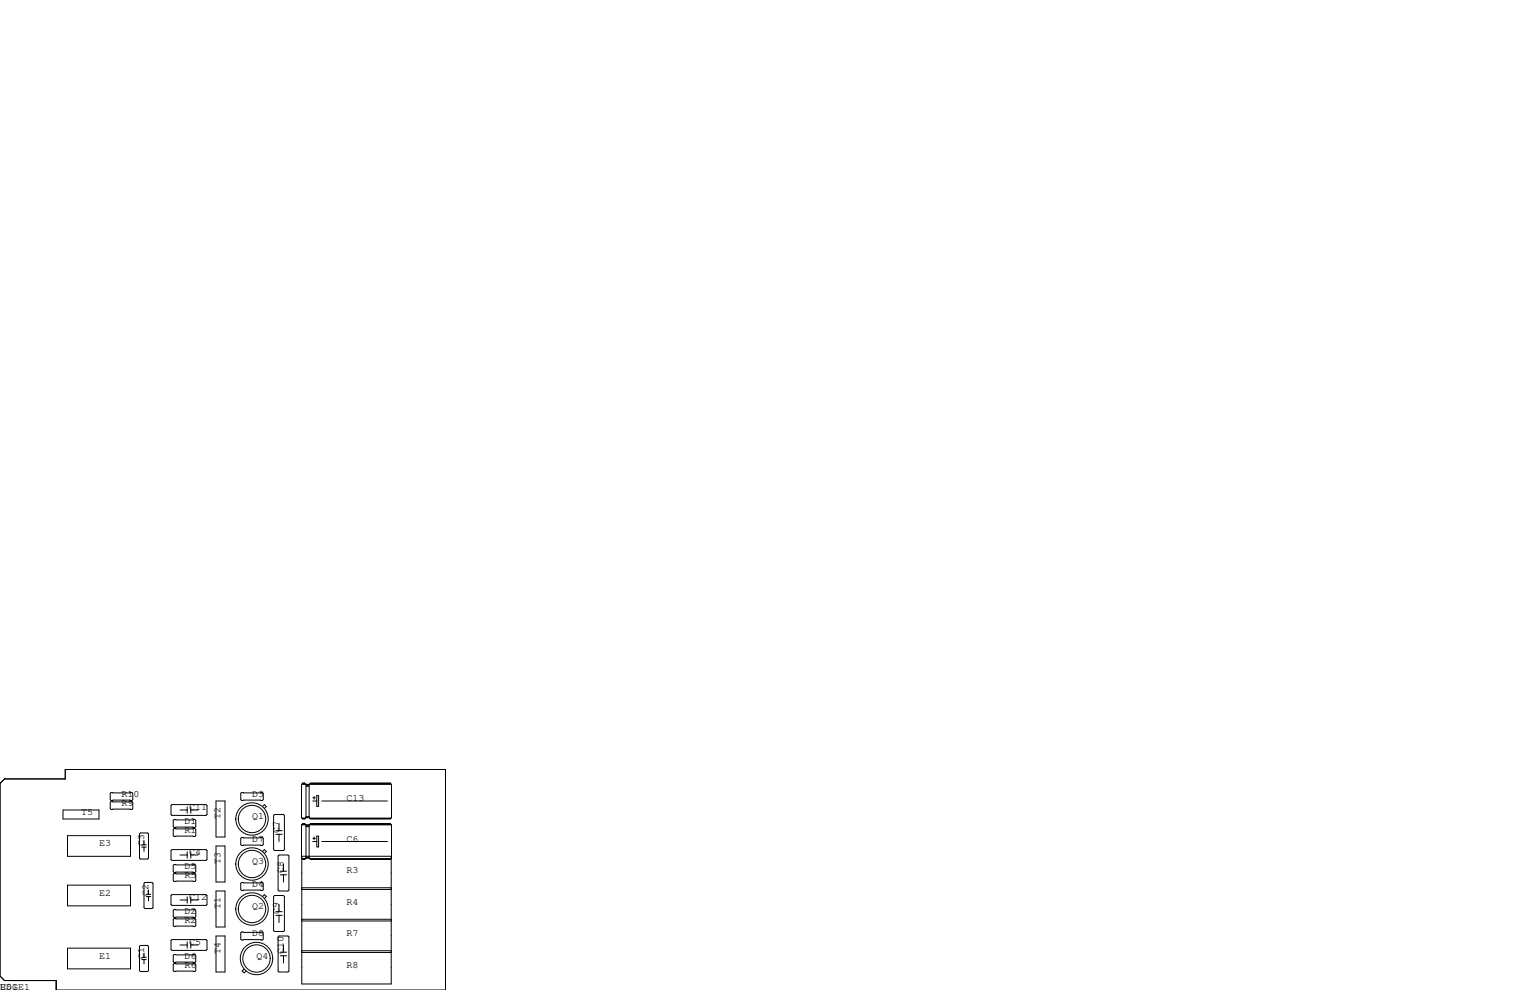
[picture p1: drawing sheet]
<svg xmlns="http://www.w3.org/2000/svg" width="432mm" height="279mm" viewBox="0 0 432 279" stroke-linecap="round" stroke-linejoin="round" font-family="sans-serif">
<g fill="none" stroke="#000" stroke-width=".28">
<path d="M0 221.1l1.3-1.3h17.1v-2.6h107.3v62.2h-109.8v-2.7h-14.6l-1.3-1.2zM17.8 228.6h10.1v2.5h-10.1zM19.1 235.8h17.7v5.9h-17.7zM31.4 223.6h5.8l.3 .3v1.8l-.3 .2h-5.8l-.3-.2v-1.8zM31.4 226.2h5.8l.3 .2v1.8l-.3 .3h-5.8l-.3-.3v-1.8zM39.6 235.1h2.1l.2 .2v6.9l-.2 .2h-2.1l-.2-.2v-6.9zM40 239.1h1.3M40 238.4h1.3M40.6 237.2v1.2M40.6 239.1v1.2M48.5 227.1h9.7l.2 .2v2.6l-.2 .2h-9.7l-.2-.2v-2.6zM48.5 239.8h9.7l.2 .2v2.6l-.2 .2h-9.7l-.2-.2v-2.6z"/>
<path d="M49.1 231.3h5.9l.2 .2v1.8l-.2 .3h-5.9l-.2-.3v-1.8zM49.1 233.8h5.9l.2 .3v1.7l-.2 .3h-5.9l-.2-.3v-1.7zM50.8 228.6h2M52.8 227.7v1.8M53.8 228.6h2.1M53.8 227.7v1.8M61 226.1h2.5v10.1h-2.5zM61 238.8h2.5v10.1h-2.5zM68.2 223.6h5.8l.3 .3v1.8l-.3 .2h-5.8l-.3-.2v-1.8zM68.2 236.3h5.8l.3 .3v1.8l-.3 .2h-5.8l-.3-.2v-1.8zM74.1 227.6l.5-.5 .6 .5-.6 .5M77.2 230.1l.3-.2h2.5l.3 .2v9.7l-.3 .2h-2.5l-.3-.2z"/>
<path d="M77.9 235.5h1.7M77.9 234.4h1.7M78.7 232.4v2M78.7 235.5v2M85.1 221.4l.4-.4h.5l.4 .4v9.4M85.1 221.4v9.4l.4 .3h.5l.4-.3M85.1 232.8v9.4l.4 .4h.5l.4-.4M85.1 221.4h25.4M85.1 232.8l.4-.4h.5l.4 .4v9.4M85.1 232.8h25.4M85.2 230.9h1M85.3 221.2h.8"/>
<path d="M85.3 232.7h.8M85.5 221.1h.5M85.5 231h.5M85.5 232.5h.5M86.4 221.9h.8M86.4 230.8h.8M86.4 230.5h.8M86.4 233.3h.8M86.5 221.5h.6M86.5 221.7h.6M86.5 230.6h.6M86.5 232.9h.6"/>
<path d="M86.5 233.2h.6M87.4 230.9h23M87.5 221.2h22.7M87.5 232.7h22.7M87.6 221.1h22.5M87.6 231h22.5M87.6 232.5h22.5M88.3 226.1h1.1M88.3 225.2h.7M88.3 236.6h.7M88.3 237.5h1.1M88.6 224.8v.8"/>
<path d="M88.6 236.2v.8M89.4 236h.5v3h-.5zM89.4 224.5h.5v3.1h-.5zM90.8 226.1h18.5M90.8 237.5h18.5M110.5 221.4v9.4l-.4 .3h-22.5l-.4-.3M110.5 232.8v9.4l-.4 .4h-22.5l-.4-.4M110.5 221.4l-.4-.4h-22.5l-.4 .4v9.4M110.5 232.8l-.4-.4h-22.5l-.4 .4v9.4M19.1 249.8h17.7v5.9h-17.7zM40.6 249.3l.3-.3h2l.3 .3v6.9l-.3 .2h-2l-.3-.2zM41.3 253h1.2"/>
<path d="M41.3 252.4h1.2M41.9 251.2v1.2M41.9 253v1.3M48.3 252.7l.2-.2h9.7l.2 .2v2.6l-.2 .2h-9.7l-.2-.2zM48.9 246.8l.2-.3h5.9l.2 .3v1.7l-.2 .3h-5.9l-.2-.3zM48.9 256.9l.2-.2h5.9l.2 .2v1.8l-.2 .3h-5.9l-.2-.3zM48.9 259.5l.2-.3h5.9l.2 .3v1.7l-.2 .3h-5.9l-.2-.3zM49.1 244h5.9l.2 .2v1.8l-.2 .3h-5.9l-.2-.3v-1.8zM50.8 254h2M50.8 241.3h2M52.8 240.4v1.8M52.8 253.1v1.8"/>
<path d="M53.8 254h2.1M53.8 240.4v1.8M53.8 253.1v1.8M53.8 241.3h2.1M61 251.5h2.5v10.1h-2.5zM67.9 249.3l.3-.3h5.8l.3 .3v1.8l-.3 .2h-5.8l-.3-.2zM74.1 253l.5-.5 .6 .5-.6 .5M74.1 240.3l.5-.5 .6 .5-.6 .5M77.2 253l.3-.3h2.5l.3 .3v9.6l-.3 .3h-2.5l-.3-.3zM77.9 258.3h1.7M77.9 257.3h1.7M78.5 241.6l.2-.3h2.6l.2 .3v9.6l-.2 .3h-2.6l-.2-.3z"/>
<path d="M78.7 255.3v2M78.7 258.3v2M79.1 246.9h1.8M79.1 245.9h1.8M80 243.8v2.1M80 246.9v2M85.2 241.7h25.2v36h-25.2zM85.2 251h25.2M85.2 250.5h25.2M85.2 259.9h25.2M85.2 259.4h25.2M85.2 242.3h1"/>
<path d="M85.5 242.4h.5M86.4 242.2h.8M86.4 241.9h.8M86.5 242.1h.6M87.4 242.3h23M87.6 242.4h22.5M19.1 267.6h17.7v5.8h-17.7zM39.4 267.1l.2-.3h2.1l.2 .3v6.8l-.2 .3h-2.1l-.2-.3zM40 270.8h1.3M40 270.2h1.3M40.6 269v1.2M40.6 270.8v1.2"/>
<path d="M48.3 265.4l.2-.2h9.7l.2 .2v2.6l-.2 .2h-9.7l-.2-.2zM48.9 272.2l.2-.3h5.9l.2 .3v1.7l-.2 .3h-5.9l-.2-.3zM48.9 269.6l.2-.2h5.9l.2 .2v1.8l-.2 .3h-5.9l-.2-.3zM50.8 266.7h2M52.8 265.8v1.8M53.8 265.8v1.8M53.8 266.7h2.1M61 264.2h2.5v10.1h-2.5zM67.9 263.3l.3-.3h5.8l.3 .3v1.7l-.3 .3h-5.8l-.3-.3zM68.9 273.5l-.5 .5 .5 .6 .5-.6M78.5 264.4l.2-.2h2.6l.2 .2v9.7l-.2 .2h-2.6l-.2-.2zM79.1 269.7h1.8"/>
<path d="M79.1 268.7h1.8M80 266.7v2M80 269.7v2.1M85.2 268.3h25.2M85.2 268.8h25.2"/>
<circle cx="71.1" cy="231.1" r="4.6"/>
<circle cx="71.1" cy="231.1" r="3.9"/>
<circle cx="71.1" cy="243.8" r="3.9"/>
<circle cx="71.1" cy="243.8" r="4.6"/>
<circle cx="71.1" cy="256.5" r="3.9"/>
<circle cx="71.1" cy="256.5" r="4.6"/>
<circle cx="72.4" cy="270.5" r="4.6"/>
<circle cx="72.4" cy="270.5" r="3.9"/>
</g>
<g font-size="2.8">
<text x="34.3" y="224.8">R10</text>
<text x="34.3" y="227.3">R9</text>
<text x="71.1" y="224.8">D3</text>
<text x="97.8" y="226.1">C13</text>
<text x="22.9" y="229.9">T5</text>
<text x="52.1" y="232.4">D1</text>
<text x="53.3" y="228.6">C11</text>
<text x="62.2" y="231.1" transform="rotate(-90 62.2 231.1)">T2</text>
<text x="71.1" y="231.1">Q1</text>
<text x="27.9" y="238.8">E3</text>
<text x="40.6" y="238.8" transform="rotate(-90 40.6 238.8)">C3</text>
<text x="52.1" y="234.9">R1</text>
<text x="71.1" y="237.5">D7</text>
<text x="78.7" y="234.9" transform="rotate(-90 78.7 234.9)">C7</text>
<text x="97.8" y="237.5">C6</text>
<text x="52.1" y="245.1">D5</text>
<text x="53.3" y="241.3">C4</text>
<text x="62.2" y="243.8" transform="rotate(-90 62.2 243.8)">T3</text>
<text x="71.1" y="243.8">Q3</text>
<text x="52.1" y="247.6">R5</text>
<text x="71.1" y="250.2">D4</text>
<text x="80" y="246.4" transform="rotate(-90 80 246.4)">C8</text>
<text x="97.8" y="246.4">R3</text>
<text x="27.9" y="252.7">E2</text>
<text x="41.9" y="252.7" transform="rotate(-90 41.9 252.7)">C2</text>
<text x="52.1" y="257.8">D2</text>
<text x="53.3" y="254">C12</text>
<text x="62.2" y="256.5" transform="rotate(-90 62.2 256.5)">T1</text>
<text x="71.1" y="256.5">Q2</text>
<text x="78.7" y="257.8" transform="rotate(-90 78.7 257.8)">C9</text>
<text x="97.8" y="255.3">R4</text>
<text x="52.1" y="260.3">R2</text>
<text x="53.3" y="266.7">C5</text>
<text x="62.2" y="269.2" transform="rotate(-90 62.2 269.2)">T4</text>
<text x="71.1" y="264.2">D8</text>
<text x="80" y="269.2" transform="rotate(-90 80 269.2)">C10</text>
<text x="97.8" y="264.2">R7</text>
<text x="27.9" y="270.5">E1</text>
<text x="40.6" y="270.5" transform="rotate(-90 40.6 270.5)">C1</text>
<text x="52.1" y="270.5">D6</text>
<text x="52.1" y="273">R6</text>
<text x="72.4" y="270.5">Q4</text>
<text x="97.8" y="273">R8</text>
<text x="0" y="279.4">U$1</text>
<text x="0" y="279.4">EDGE1</text>
</g>
</svg>
